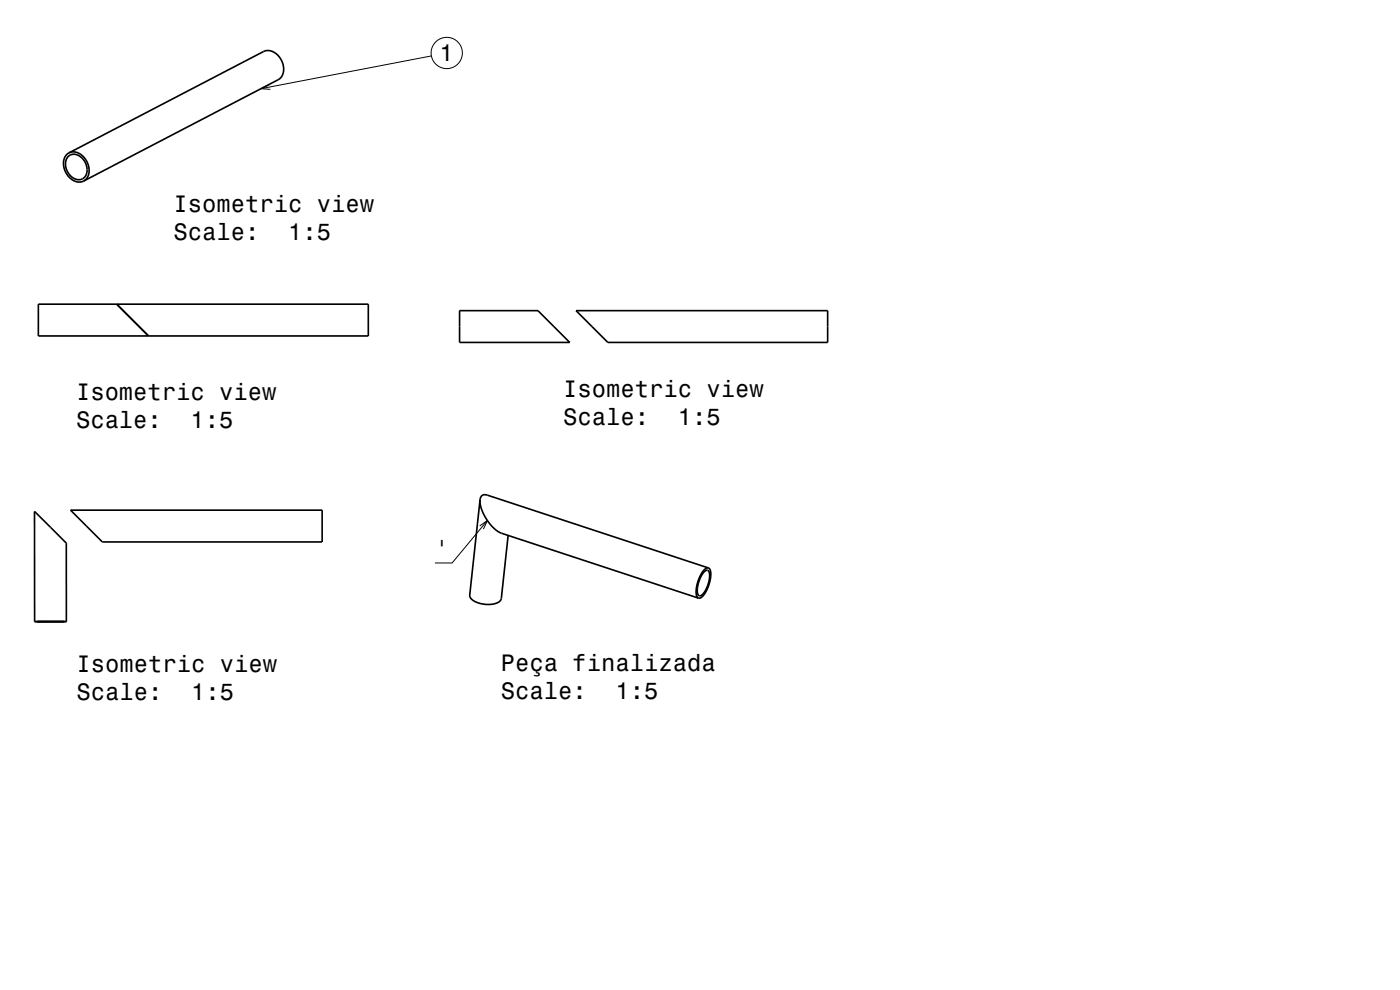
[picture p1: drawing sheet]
<svg xmlns="http://www.w3.org/2000/svg" width="297mm" height="210mm" viewBox="0 0 297 210" stroke-linecap="round" stroke-linejoin="round" font-family="sans-serif">
<g fill="none" stroke="#000" stroke-width=".35">
<path d="M14.4 33.2a2.22 2.22 0 0 1 3.5 .9 2.54 2.54 0 0 1-.7 4 3.2 3.2 0 0 1-3.2-4.2zM14.6 32.4l41.3-21.5a3.3 3.3 0 0 1 4.2 2.8 2.74 2.74 0 0 1-1.1 3.2l-41.3 21.5M14.6 32.4a3.3 3.3 0 0 1 4.2 2.8 2.73 2.73 0 0 1-1.1 3.2M14.6 32.4a3.3 3.3 0 0 0-.2 4.9 2.77 2.77 0 0 0 3.3 1.1M8.1 64.5h70v6.8h-70zM24.8 64.5l6.7 6.8M97.5 65.9h16.6l6.8 6.7h-23.4zM122.2 65.9h53.4v6.7h-46.7zM15 108.2h53.3v6.8h-46.6zM101.8 106a8.8 8.8 0 0 0 4.6 7.1l41.8 13.8M101.8 106a1.06 1.06 0 0 1 1.6-1l46.9 15.5M101.8 106l-2.2 20.2a2.51 2.51 0 0 0 2.4 1.9 4.2 4.2 0 0 0 4.3-.9l1.5-13.6"/>
<path d="M7.9 131.9h5.7zM14.1 131.9h-6.8M14.1 131.9v-16.7l-6.8-6.7v23.4M149.4 121.3l.3-.3a.6 .6 0 0 1 .7 .1 .6 .6 0 0 1 .1 .7 5.7 5.7 0 0 1-1.9 4.6 .7 .7 0 0 1-.7-1 6.6 6.6 0 0 1 1.5-4.1zM150.3 120.5a2.6 2.6 0 0 0-1.9 2.1 5 5 0 0 0-.4 4.2l.2 .1M150.3 120.5a2.5 2.5 0 0 1 .3 2.6 5.4 5.4 0 0 1-2.1 3.8h-.3"/>
</g>
<g fill="none" stroke="#000" stroke-width=".21">
<path d="M57.2 17.9l-1.8 .9 2 .2M91.5 11.9l-36.1 6.9M101.8 111.6l1.6-1.2-.8 1.8M103.4 110.4l-7.5 9h-3.6"/>
<circle cx="94.8" cy="11.2" r="3.3"/>
</g>
<g font-size="5">
<text x="93.3" y="13">1</text>
<text x="36.8" y="44.9">Isometric view</text>
<text x="36.8" y="50.9">Scale:</text>
<text x="61.1" y="50.9">1:5</text>
<text x="16.1" y="84.8">Isometric view</text>
<text x="119.5" y="84.1">Isometric view</text>
<text x="16.1" y="90.8">Scale:</text>
<text x="40.4" y="90.8">1:5</text>
<text x="119.5" y="90.2">Scale:</text>
<text x="143.8" y="90.2">1:5</text>
<text x="92.3" y="118.2">'</text>
<text x="16.3" y="142.4">Isometric view</text>
<text x="106.3" y="142.2">Peça finalizada</text>
<text x="16.3" y="148.5">Scale:</text>
<text x="40.5" y="148.5">1:5</text>
<text x="106.3" y="148.3">Scale:</text>
<text x="130.6" y="148.3">1:5</text>
</g>
</svg>
